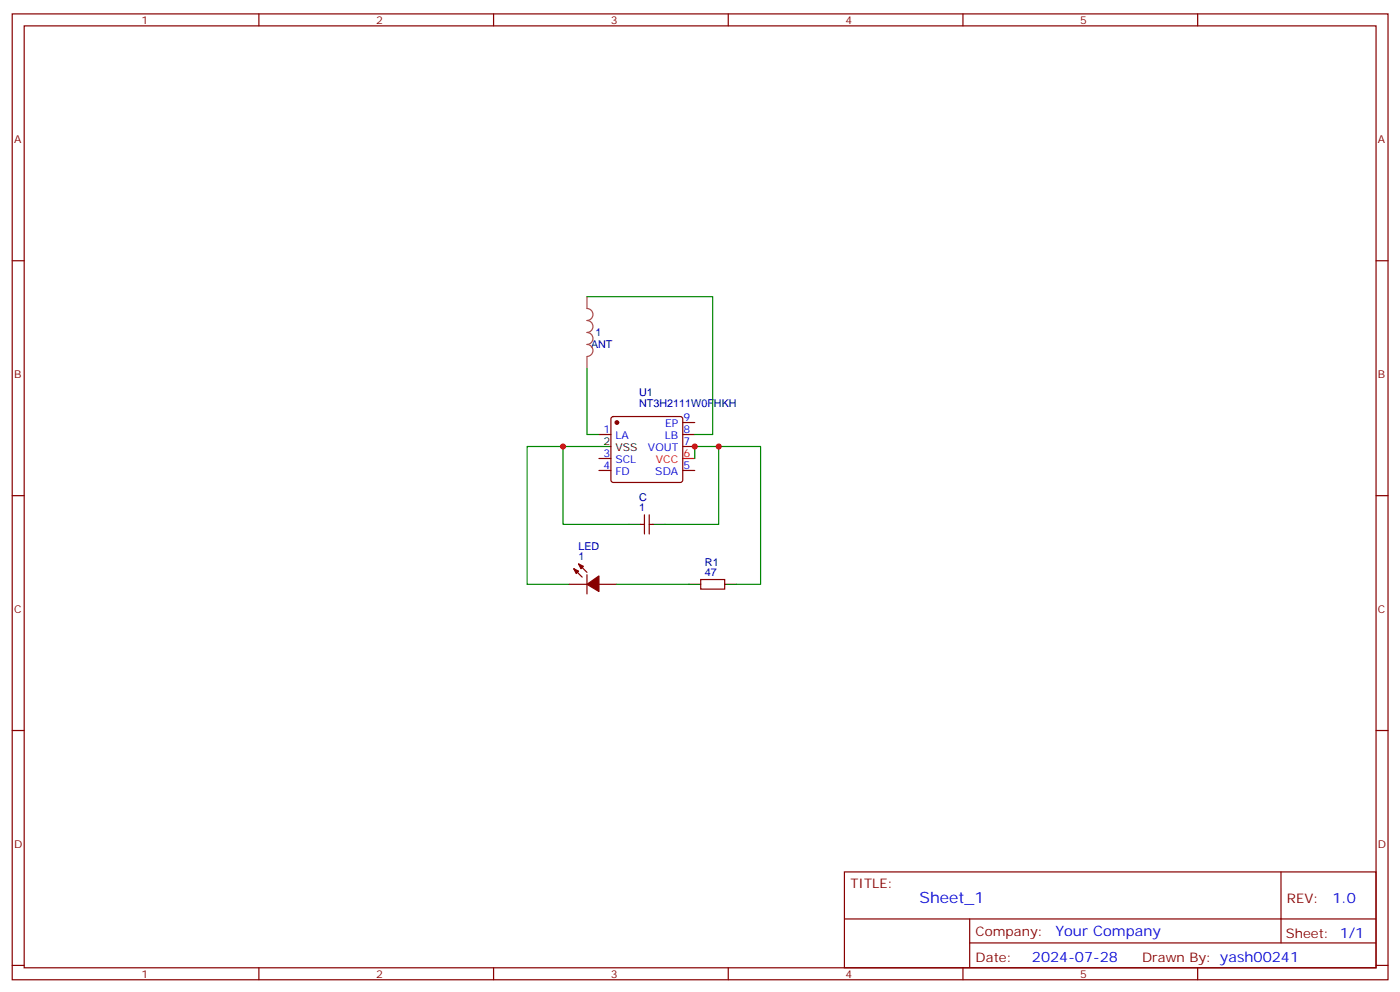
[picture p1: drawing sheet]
<svg xmlns="http://www.w3.org/2000/svg" width="412mm" height="292mm" viewBox="0 0 412 292" stroke-linecap="round" stroke-linejoin="round" font-family="sans-serif">
<g fill="none" stroke="#870000" stroke-width=".35">
<path d="M3.6 4.1h405.3v284.3h-405.3zM7.1 7.6h398.3v277.3h-398.3zM76.3 4.1v3.5M145.4 4.1v3.5M214.6 4.1v3.5M283.7 4.1v3.5M352.8 4.1v3.5M3.6 76.8h3.5M405.4 76.8h3.5M176.5 127.9h3.5M176.5 138.5h3.5M176.5 135h3.5"/>
<path d="M180.2 122.8l.5-.2h19.7l.5 .2 .3 .5v18l-.3 .5-.5 .2h-19.7l-.5-.2-.2-.5v-18zM201.2 124.4h3.5M201.2 127.9h3.5M201.2 131.4h3.5M201.2 138.5h3.5M3.6 145.9h3.5M188.8 154.4h1.1M189.9 151.6v5.6M191.3 151.6v5.6M191.3 154.4h1M405.4 145.9h3.5M167.6 172h5.3"/>
<path d="M169.1 167.4l2.4 2.5M170.5 166l2.4 2.5M172.9 169.2v5.6M176.5 172h5.3M206.4 170.6h7.1v2.8h-7.1zM3.6 215.1h3.5M405.4 215.1h3.5M248.8 256.7h156.6v28.2h-156.6zM377.4 256.7v20.9M248.8 270.5h156.5M285.7 277.6h119.6M285.7 270.5v14.1"/>
<path d="M3.6 284.2h3.5M76.3 284.9v3.5M145.4 284.9v3.5M214.6 284.9v3.5M283.7 284.9v3.5M352.8 284.9v3.5M405.4 284.2h3.5"/>
</g>
<path d="M201.2 135h3.5" fill="none" stroke="#f00" stroke-width=".35"/>
<path d="M176.5 131.4h3.5M185.3 154.4h3.5M192.3 154.4h3.6M202.9 172h3.5M213.5 172h3.5" fill="none" stroke="#000" stroke-width=".35"/>
<g fill="#870000" stroke="#870000" stroke-width=".35">
<path d="M169.1 167.4l1.4 .7-.7 .7z"/>
<path d="M170.5 166l1.4 .7-.7 .7z"/>
<path d="M172.9 172l3.6-2.5v4.6z"/>
<circle cx="181.8" cy="124.4" r=".53"/>
</g>
<path d="M172.9 87.3v3.5a1.76 1.76 0 0 1 1.8 1.8 1.76 1.76 0 0 1-1.8 1.7 1.76 1.76 0 0 1 1.8 1.8 1.76 1.76 0 0 1-1.8 1.8 1.76 1.76 0 0 1 1.8 1.7 1.76 1.76 0 0 1-1.8 1.8 1.76 1.76 0 0 1 1.8 1.8 1.76 1.76 0 0 1-1.8 1.7M172.9 105v3.5" fill="none" stroke="#a64a4a" stroke-width=".35"/>
<path d="M172.9 87.3h37.1v40.6h-5.3M172.9 108.5v19.4h3.6M165.9 131.4h-10.6v40.6h12.3M176.5 131.4h-10.6v23h19.4M204.7 135v-3.6h7v23h-15.8M211.7 131.4h12.4v40.6h-7.1M181.8 172h21.1" fill="none" stroke="#008700" stroke-width=".35"/>
<g fill="#c00">
<circle cx="211.7" cy="131.4" r=".88"/>
<circle cx="165.9" cy="131.4" r=".88"/>
<circle cx="204.7" cy="131.4" r=".88"/>
</g>
<text font-size="4.6" fill="#00f" x="270.9" y="265.7">Sheet_1</text>
<g font-size="4.2" fill="#00f">
<text x="392.6" y="265.9">1.0</text>
<text x="311" y="275.5">Your Company</text>
<text x="304" y="283.3">2024-07-28</text>
</g>
<g font-size="3.9" fill="#800">
<text x="250.5" y="261.3">TITLE:</text>
<text x="379.2" y="265.9">REV:</text>
<text x="287.5" y="275.5">Company:</text>
<text x="378.8" y="276.1">Sheet: 1/1</text>
<text x="287.5" y="283.1">Date:</text>
<text x="336.5" y="283.2">Drawn By: yash00241</text>
</g>
<g font-size="3.2" fill="#800">
<text x="41.7" y="7.1">1</text>
<text x="110.8" y="7.1">2</text>
<text x="180" y="7.1">3</text>
<text x="249.1" y="7.1">4</text>
<text x="318.3" y="7.1">5</text>
<text x="4.1" y="42.2">A</text>
<text x="405.9" y="42.2">A</text>
<text x="4.1" y="111.3">B</text>
<text x="405.9" y="111.3">B</text>
<text x="4.1" y="180.5">C</text>
<text x="405.9" y="180.5">C</text>
<text x="4.1" y="249.6">D</text>
<text x="405.9" y="249.6">D</text>
<text x="41.7" y="287.9">1</text>
<text x="110.8" y="287.9">2</text>
<text x="180" y="287.9">3</text>
<text x="249.1" y="287.9">4</text>
<text x="318.3" y="287.9">5</text>
</g>
<g font-size="3.2" fill="#000080">
<text x="175.4" y="99">1</text>
<text x="174.1" y="102.6">ANT</text>
<text x="188.3" y="119.7">NT3H2111W0FHKH</text>
<text x="188.3" y="116.7">U1</text>
<text x="188.3" y="147.5">C</text>
<text x="188.3" y="150.5">1</text>
<text x="170.4" y="161.9">LED</text>
<text x="170.4" y="165">1</text>
<text x="207.7" y="166.5">R1</text>
<text x="207.7" y="169.5">47</text>
</g>
<g font-size="3.2" fill="#00f">
<text x="195.9" y="125.8">EP</text>
<text x="201.3" y="124">9</text>
<text x="177.8" y="127.6">1</text>
<text x="181.3" y="129.3">LA</text>
<text x="195.9" y="129.3">LB</text>
<text x="201.3" y="127.6">8</text>
<text x="201.3" y="131.1">7</text>
<text x="177.8" y="134.6">3</text>
<text x="181.3" y="136.4">SCL</text>
<text x="190.9" y="132.9">VOUT</text>
<text x="177.8" y="138.1">4</text>
<text x="181.3" y="139.9">FD</text>
<text x="193.1" y="139.9">SDA</text>
<text x="201.3" y="138.1">5</text>
</g>
<g font-size="3.2">
<text x="177.8" y="131.1">2</text>
<text x="181.3" y="132.9">VSS</text>
</g>
<g font-size="3.2" fill="#f00">
<text x="193.2" y="136.4">VCC</text>
<text x="201.3" y="134.6">6</text>
</g>
</svg>
